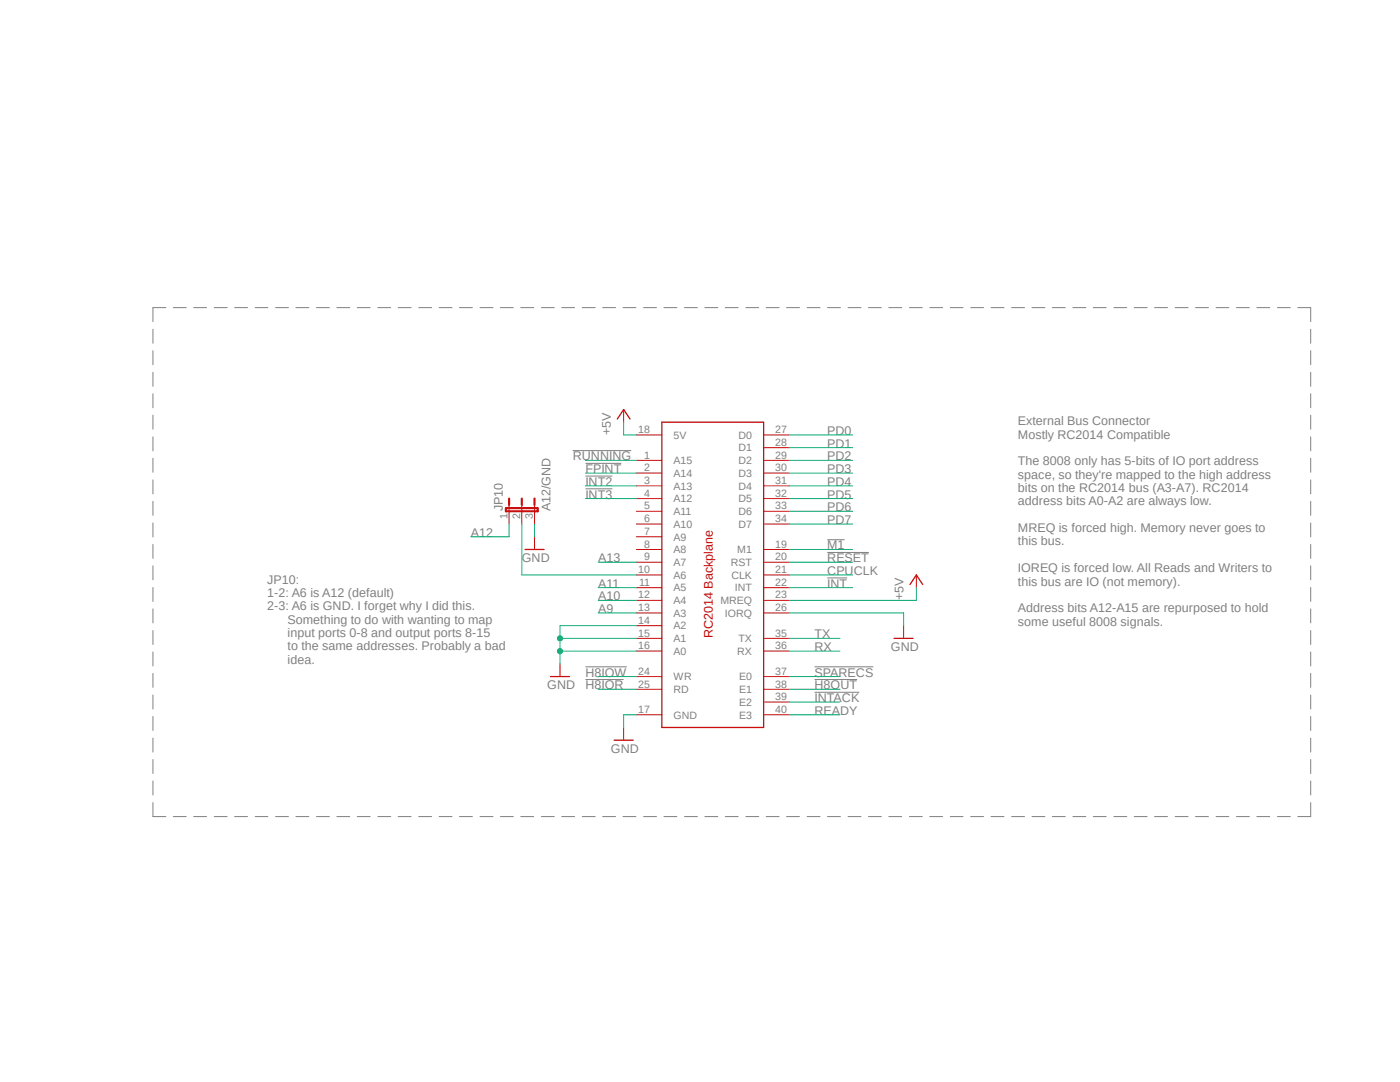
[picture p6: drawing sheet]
<svg xmlns="http://www.w3.org/2000/svg" width="279mm" height="216mm" viewBox="0 0 279 216" stroke-linecap="round" stroke-linejoin="round" font-family="sans-serif">
<path d="M30.4 61.3l231.3 101.8M261.7 61.3l-231.3 101.8" fill="none" stroke="#fff" stroke-width=".2"/>
<g fill="none" stroke="#808080" stroke-width=".2">
<path d="M30.5 65.7v2.8M30.5 70v2.8M30.5 74.3v2.8M30.5 78.6v2.8M33.1 61.4h-2.6v2.8M34.6 61.4h2.6M38.7 61.4h2.5M42.8 61.4h2.5M46.8 61.4h2.6M50.9 61.4h2.6M55 61.4h2.6M59.1 61.4h2.5"/>
<path d="M63.2 61.4h2.5M67.2 61.4h2.6M71.3 61.4h2.6M75.4 61.4h2.6M79.5 61.4h2.5M83.6 61.4h2.5M87.6 61.4h2.6M91.7 61.4h2.6M95.8 61.4h2.6M99.9 61.4h2.5M103.9 61.4h2.6M108 61.4h2.6"/>
<path d="M112.1 61.4h2.6M116.2 61.4h2.6M120.3 61.4h2.6M124.3 61.4h2.6M128.4 61.4h2.6M132.5 61.4h2.6M136.6 61.4h2.6M140.7 61.4h2.6M144.7 61.4h2.6M148.8 61.4h2.6M152.9 61.4h2.6M157 61.4h2.6"/>
<path d="M161.1 61.4h2.6M165.1 61.4h2.6M169.2 61.4h2.6M173.3 61.4h2.6M177.4 61.4h2.6M181.5 61.4h2.6M185.5 61.4h2.6M189.7 61.4h2.5M193.7 61.4h2.6M197.8 61.4h2.6M201.9 61.4h2.6M206 61.4h2.5"/>
<path d="M210 61.4h2.6M214.1 61.4h2.6M218.2 61.4h2.6M222.3 61.4h2.6M226.4 61.4h2.5M230.4 61.4h2.6M234.5 61.4h2.6M238.6 61.4h2.6M242.7 61.4h2.5M246.8 61.4h2.5M250.8 61.4h2.6M254.9 61.4h2.6"/>
<path d="M259 61.4h2.6v2.8M261.6 65.7v2.8M261.6 70v2.8M261.6 74.3v2.8M261.6 78.6v2.8M30.5 82.8v2.8M30.5 87.2v2.8M30.5 91.4v2.8M30.5 95.8v2.8M114.3 89.9h11.7M116.8 92.5h7.2M116.8 95h5.4"/>
<path d="M116.8 97.5h5.4M261.6 82.8v2.8M261.6 87.2v2.8M261.6 91.4v2.8M261.6 95.8v2.8M30.5 100v2.8M30.5 104.4v2.7M30.5 108.6v2.8M30.5 112.9v2.8M30.5 117.2v2.8M165.1 107.7h3.5M165.1 110.2h8.3"/>
<path d="M165.1 115.3h4M261.6 100v2.8M261.6 104.4v2.7M261.6 108.6v2.8M261.6 112.9v2.8M261.6 117.2v2.8M30.5 121.5v2.8M30.5 125.8v2.8M30.5 130.1v2.8M30.5 134.4v2.8M30.5 138.7v2.8M116.8 135.6h7.7"/>
<path d="M116.8 133.1h8.3M162.6 135.6h8.5M162.6 133.1h11.7M162.6 138.1h8.9M261.6 121.5v2.8M261.6 125.8v2.8M261.6 130.1v2.8M261.6 134.4v2.8M261.6 138.7v2.8M30.5 143v2.8M30.5 147.3v2.8M30.5 151.6v2.7"/>
<path d="M30.5 155.8v2.8M261.6 143v2.8M261.6 147.3v2.8M261.6 151.6v2.7M261.6 155.8v2.8M30.5 160.1v2.8h2.6M34.6 162.9h2.6M38.7 162.9h2.5M42.8 162.9h2.5M46.8 162.9h2.6M50.9 162.9h2.6M55 162.9h2.6"/>
<path d="M59.1 162.9h2.5M63.2 162.9h2.5M67.2 162.9h2.6M71.3 162.9h2.6M75.4 162.9h2.6M79.5 162.9h2.5M83.6 162.9h2.5M87.6 162.9h2.6M91.7 162.9h2.6M95.8 162.9h2.6M99.9 162.9h2.5M103.9 162.9h2.6"/>
<path d="M108 162.9h2.6M112.1 162.9h2.6M116.2 162.9h2.6M120.3 162.9h2.6M124.3 162.9h2.6M128.4 162.9h2.6M132.5 162.9h2.6M136.6 162.9h2.6M140.7 162.9h2.6M144.7 162.9h2.6M148.8 162.9h2.6M152.9 162.9h2.6"/>
<path d="M157 162.9h2.6M161.1 162.9h2.6M165.1 162.9h2.6M169.2 162.9h2.6M173.3 162.9h2.6M177.4 162.9h2.6M181.5 162.9h2.6M185.5 162.9h2.6M189.7 162.9h2.5M193.7 162.9h2.6M197.8 162.9h2.6M201.9 162.9h2.6"/>
<path d="M206 162.9h2.5M210 162.9h2.6M214.1 162.9h2.6M218.2 162.9h2.6M222.3 162.9h2.6M226.4 162.9h2.5M230.4 162.9h2.6M234.5 162.9h2.6M238.6 162.9h2.6M242.7 162.9h2.5M246.8 162.9h2.5M250.8 162.9h2.6"/>
<path d="M254.9 162.9h2.6M261.6 160.1v2.8h-2.6"/>
</g>
<g fill="none" stroke="#c90d0c" stroke-width=".2">
<path d="M124.5 81.7v2.5M127 91.9h5.1M127 94.4h5.1M127 96.9h5.1M127 99.5h5.1M127 86.8h5.1M152.4 91.9h5.1M152.4 94.4h5.1M152.4 96.9h5.1M152.4 99.5h5.1M152.4 86.8h5.1M152.4 89.3h5.1"/>
<path d="M101.6 100.8v3.8M104.1 100.8v3.8M106.7 100.8v3.8M106.7 107.1v2.5M127 102h5.1M127 104.6h5.1M127 107.1h5.1M127 109.6h5.1M127 112.2h5.1M127 114.7h5.1M127 117.3h5.1M127 119.8h5.1"/>
<path d="M152.4 102h5.1M152.4 104.6h5.1M152.4 109.6h5.1M152.4 112.2h5.1M152.4 114.7h5.1M152.4 117.3h5.1M152.4 119.8h5.1M182.9 114.7v2.6M111.8 132.5v2.5M127 122.3h5.1M127 124.8h5.1M127 127.4h5.1"/>
<path d="M127 129.9h5.1M127 135h5.1M127 137.5h5.1M152.4 122.3h5.1M152.4 127.4h5.1M152.4 129.9h5.1M152.4 135h5.1M152.4 137.5h5.1M180.3 124.8v2.6M124.5 145.2v2.5M127 142.6h5.1M152.4 142.6h5.1"/>
<path d="M152.4 140.1h5.1"/>
</g>
<path d="M123.2 83.6l1.3-1.9 1.2 1.9M132.1 84.2h20.3v61h-20.3zM104.8 109.6h3.8M181.6 116.6l1.3-1.9 1.2 1.9M109.9 135h3.8M178.4 127.4h3.8M122.6 147.7h3.8" fill="none" stroke="#c90d0c" stroke-width=".25"/>
<path d="M101.6 99.5v1.3M104.1 99.5v1.3M106.7 99.5v1.3M101 101.4h6.3v.6h-6.3z" fill="none" stroke="#c90d0c" stroke-width=".42"/>
<path d="M111.8 129.9h15.2M127 127.4h-15.2v5.1M127 142.6h-2.5v2.6" fill="none" stroke="#0dab76" stroke-width=".2"/>
<circle cx="111.8" cy="129.9" r=".51" fill="#0dab76"/>
<g fill="none" stroke="#0dab76" stroke-width=".2">
<path d="M127 124.8h-15.2v2.6"/>
<circle cx="111.8" cy="129.9" r=".51"/>
</g>
<circle cx="111.8" cy="127.4" r=".51" fill="#0dab76"/>
<g fill="none" stroke="#0dab76" stroke-width=".2">
<path d="M116.8 91.9h10.2M116.8 94.4h10.2M116.8 96.9h10.2M116.8 99.5h10.2M124.5 84.2v2.6h2.5M157.5 86.8h12.7M157.5 89.3h12.7M157.5 91.9h12.7M157.5 94.4h12.7M157.5 96.9h12.7M157.5 99.5h12.7M101.6 104.6v2.5h-7.6"/>
<path d="M104.1 104.6v10.1h22.9M106.7 104.6v2.5M119.4 112.2h7.6M119.4 119.8h7.6M119.4 117.3h7.6M157.5 109.6h12.7M157.5 112.2h12.7M157.5 102h12.7M157.5 104.6h12.7M157.5 117.3h12.7M157.5 114.7h12.7M182.9 117.3v2.5h-25.4"/>
<path d="M119.4 122.3h7.6M119.4 137.5h7.6M119.4 135h7.6M157.5 122.3h22.8v2.5M157.5 137.5h10.1M157.5 135h10.1M157.5 127.4h10.1M157.5 129.9h10.1M157.5 140.1h10.1M157.5 142.6h10.1"/>
<circle cx="111.8" cy="127.4" r=".51"/>
</g>
<g font-size="2.5" fill="#808080">
<text x="121.9" y="86.8" transform="rotate(-90 121.9 86.8)">+5V</text>
<text x="165.1" y="86.8">PD0</text>
<text x="165.1" y="89.3">PD1</text>
<text x="203.2" y="84.8">External Bus Connector</text>
<text x="203.2" y="87.5">Mostly RC2014 Compatible</text>
<text x="114.3" y="91.9">RUNNING</text>
<text x="116.8" y="94.4">FPINT</text>
<text x="165.1" y="91.9">PD2</text>
<text x="165.1" y="94.4">PD3</text>
<text x="203.2" y="92.8">The 8008 only has 5-bits of IO port address</text>
<text x="203.2" y="95.5">space, so they're mapped to the high address</text>
<text x="116.8" y="96.9">INT2</text>
<text x="116.8" y="99.5">INT3</text>
<text x="165.1" y="96.9">PD4</text>
<text x="165.1" y="99.5">PD5</text>
<text x="203.2" y="98.2">bits on the RC2014 bus (A3-A7). RC2014</text>
<text x="203.2" y="100.8">address bits A0-A2 are always low.</text>
<text x="94" y="107.1">A12</text>
<text x="100.3" y="102" transform="rotate(-90 100.3 102)">JP10</text>
<text x="109.9" y="102" transform="rotate(-90 109.9 102)">A12/GND</text>
<text x="165.1" y="102">PD6</text>
<text x="165.1" y="104.6">PD7</text>
<text x="203.2" y="106.2">MREQ is forced high. Memory never goes to</text>
<text x="104.1" y="112.2">GND</text>
<text x="119.4" y="112.2">A13</text>
<text x="165.1" y="109.6">M1</text>
<text x="165.1" y="112.2">RESET</text>
<text x="203.2" y="108.8">this bus.</text>
<text x="53.3" y="116.5">JP10:</text>
<text x="53.3" y="119.1">1-2: A6 is A12 (default)</text>
<text x="119.4" y="117.3">A11</text>
<text x="119.4" y="119.8">A10</text>
<text x="165.1" y="114.7">CPUCLK</text>
<text x="165.1" y="117.3">INT</text>
<text x="180.3" y="119.8" transform="rotate(-90 180.3 119.8)">+5V</text>
<text x="203.2" y="114.2">IOREQ is forced low. All Reads and Writers to</text>
<text x="203.2" y="116.8">this bus are IO (not memory).</text>
<text x="53.3" y="121.8">2-3: A6 is GND. I forget why I did this.</text>
<text x="57.4" y="124.5">Something to do with wanting to map</text>
<text x="119.4" y="122.3">A9</text>
<text x="203.2" y="122.2">Address bits A12-A15 are repurposed to hold</text>
<text x="203.2" y="124.8">some useful 8008 signals.</text>
<text x="57.4" y="127.1">input ports 0-8 and output ports 8-15</text>
<text x="57.4" y="129.8">to the same addresses. Probably a bad</text>
<text x="162.6" y="127.4">TX</text>
<text x="162.6" y="129.9">RX</text>
<text x="177.8" y="129.9">GND</text>
<text x="57.4" y="132.5">idea.</text>
<text x="109.2" y="137.5">GND</text>
<text x="116.8" y="137.5">H8IOR</text>
<text x="116.8" y="135">H8IOW</text>
<text x="162.6" y="135">SPARECS</text>
<text x="162.6" y="137.5">H8OUT</text>
<text x="162.6" y="140.1">INTACK</text>
<text x="162.6" y="142.6">READY</text>
<text x="121.9" y="150.2">GND</text>
</g>
<text font-size="2.5" fill="#c90d0c" x="142.2" y="127.4" transform="rotate(-90 142.2 127.4)">RC2014 Backplane</text>
<g font-size="2.1" fill="#808080">
<text x="127.4" y="86.4">18</text>
<text x="134.4" y="87.5">5V</text>
<text x="147.4" y="87.5">D0</text>
<text x="154.7" y="86.4">27</text>
<text x="154.7" y="89">28</text>
<text x="128.6" y="91.5">1</text>
<text x="128.6" y="94.1">2</text>
<text x="134.4" y="92.6">A15</text>
<text x="134.4" y="95.2">A14</text>
<text x="147.4" y="90.1">D1</text>
<text x="147.4" y="92.6">D2</text>
<text x="147.4" y="95.2">D3</text>
<text x="154.7" y="91.5">29</text>
<text x="154.7" y="94.1">30</text>
<text x="128.6" y="96.6">3</text>
<text x="128.6" y="99.1">4</text>
<text x="128.6" y="101.6">5</text>
<text x="134.4" y="97.7">A13</text>
<text x="134.4" y="100.2">A12</text>
<text x="147.4" y="97.7">D4</text>
<text x="147.4" y="100.2">D5</text>
<text x="154.7" y="96.6">31</text>
<text x="154.7" y="99.1">32</text>
<text x="154.7" y="101.6">33</text>
<text x="101.3" y="103.5" transform="rotate(-90 101.3 103.5)">1</text>
<text x="103.8" y="103.5" transform="rotate(-90 103.8 103.5)">2</text>
<text x="106.3" y="103.5" transform="rotate(-90 106.3 103.5)">3</text>
<text x="128.6" y="104.2">6</text>
<text x="128.6" y="106.7">7</text>
<text x="134.4" y="102.8">A11</text>
<text x="134.4" y="105.3">A10</text>
<text x="134.4" y="107.9">A9</text>
<text x="147.4" y="102.8">D6</text>
<text x="147.4" y="105.3">D7</text>
<text x="154.7" y="104.2">34</text>
<text x="128.6" y="109.3">8</text>
<text x="128.6" y="111.8">9</text>
<text x="134.4" y="110.4">A8</text>
<text x="134.4" y="112.9">A7</text>
<text x="145.8" y="112.9">RST</text>
<text x="147.2" y="110.4">M1</text>
<text x="154.7" y="109.3">19</text>
<text x="154.7" y="111.8">20</text>
<text x="127.4" y="114.3">10</text>
<text x="127.4" y="119.4">12</text>
<text x="127.6" y="116.9">11</text>
<text x="134.4" y="115.5">A6</text>
<text x="134.4" y="118">A5</text>
<text x="146" y="115.5">CLK</text>
<text x="146.6" y="118">INT</text>
<text x="154.7" y="114.3">21</text>
<text x="154.7" y="116.9">22</text>
<text x="154.7" y="119.4">23</text>
<text x="127.4" y="122">13</text>
<text x="127.4" y="124.5">14</text>
<text x="134.4" y="120.6">A4</text>
<text x="134.4" y="123.1">A3</text>
<text x="134.4" y="125.6">A2</text>
<text x="143.8" y="120.6">MREQ</text>
<text x="144.7" y="123.1">IORQ</text>
<text x="154.7" y="122">26</text>
<text x="127.4" y="127">15</text>
<text x="127.4" y="129.6">16</text>
<text x="134.4" y="128.1">A1</text>
<text x="134.4" y="130.7">A0</text>
<text x="147.2" y="130.7">RX</text>
<text x="147.4" y="128.1">TX</text>
<text x="154.7" y="127">35</text>
<text x="154.7" y="129.6">36</text>
<text x="127.4" y="134.7">24</text>
<text x="127.4" y="137.2">25</text>
<text x="134.4" y="135.8">WR</text>
<text x="147.5" y="135.8">E0</text>
<text x="154.7" y="134.7">37</text>
<text x="154.7" y="137.2">38</text>
<text x="127.4" y="142.3">17</text>
<text x="134.4" y="143.4">GND</text>
<text x="134.4" y="138.3">RD</text>
<text x="147.5" y="138.3">E1</text>
<text x="147.5" y="140.8">E2</text>
<text x="147.5" y="143.4">E3</text>
<text x="154.7" y="139.7">39</text>
<text x="154.7" y="142.3">40</text>
</g>
</svg>
